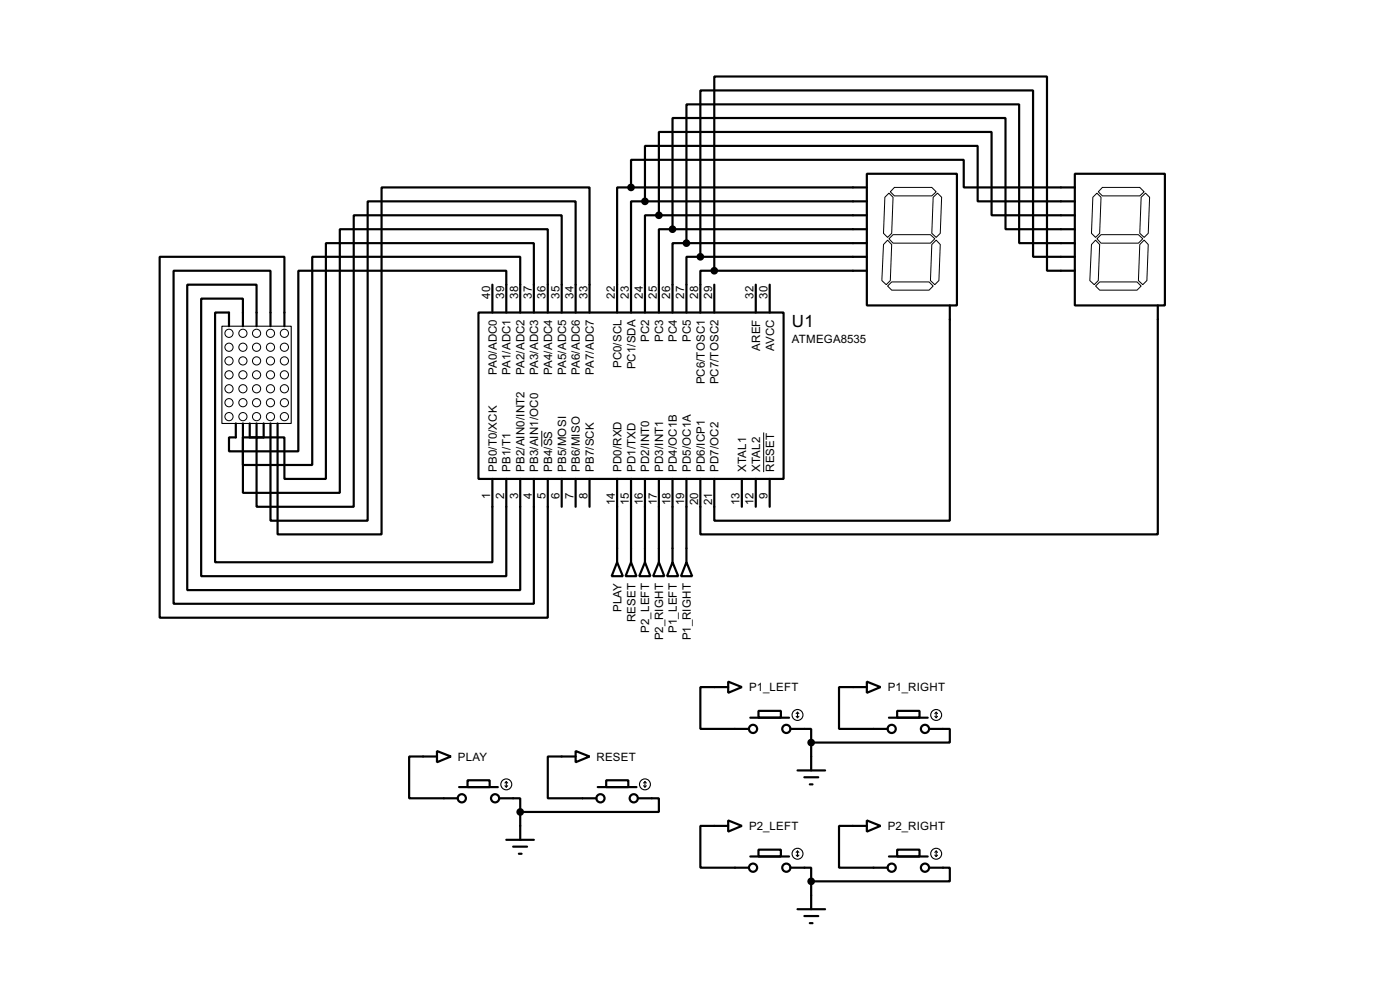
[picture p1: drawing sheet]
<svg xmlns="http://www.w3.org/2000/svg" width="256mm" height="180mm" viewBox="0 0 256 180" stroke-linecap="round" stroke-linejoin="round" font-family="sans-serif">
<g fill="none" stroke="#000" stroke-width=".4">
<path d="M115.6 34.3h-2.5v22.9M115.6 34.3v-5h61v5h20.3M115.6 34.3h43.2M118.2 36.9h-2.6v20.3M118.2 36.9v-10.2h60.9v10.2h17.8M118.2 36.9h40.6M120.7 39.4h-2.5v17.8M120.7 39.4v-15.2h61v15.2h15.2M120.7 39.4h38.1M158.8 31.8h16.5v24.1h-16.5zM196.9 31.8h16.5v24.1h-16.5zM42 59.7v-2.5h-2.6v45.7h50.8v-15.2"/>
<path d="M44.5 59.7v-5h-7.6v50.8h55.9v-17.8M47 59.7v-7.6h-12.7v55.9h61v-20.3M49.6 59.7v-10.1h-17.8v60.9h66v-22.8M52.1 59.7v-12.7h-22.8v66.1h71.1v-25.4M87.7 57.2h55.9v30.5h-55.9zM90.2 52.1v5.1M92.8 57.2v-7.6h-38.1v33h-12.7v-2.5h1.2v-2.6M95.3 57.2v-10.2h-38.1v38.1h-12.7v-7.6M97.8 57.2v-12.7h-38.1v43.2h-7.6v-7.6h-6.3v-2.6M100.4 57.2v-15.2h-38.1v48.2h-17.8v-10.1h2.5v-2.6M102.9 57.2v-17.8h-38.1v53.4h-17.8v-12.7h1.3v-2.6M105.5 57.2v-20.3h-38.1v58.4h-17.8v-17.8"/>
<path d="M108 57.2v-22.9h-38.1v63.5h-19v-20.3M123.2 42h-2.5v15.2M123.2 42v-20.4h61v20.4h12.7M123.2 42h35.6M125.8 44.5h-2.6v12.7M125.8 44.5v-25.4h60.9v25.4h10.2M125.8 44.5h33M128.3 47h-2.5v10.2M128.3 47v-30.4h61v30.4h7.6M128.3 47h30.5M130.9 49.6h-2.6v7.6M130.9 49.6v-35.6h60.9v35.6h5.1"/>
<path d="M130.9 49.6h27.9M130.9 52.1v5.1M138.5 52.1v5.1M141 52.1v5.1M174 55.9v39.4h-43.1v-7.6M212.1 55.9v41.9h-83.8v-10.1M102.9 87.7v5.1M105.5 87.7v5.1M108 87.7v5.1M113.1 87.7v15.2M115.6 87.7v15.2M118.2 87.7v15.2"/>
<path d="M120.7 87.7v15.2M123.2 87.7v15.2M125.8 87.7v15.2M135.9 87.7v5.1M138.5 87.7v5.1M141 87.7v5.1M113.1 102.9l1 2.6h-2zM115.6 102.9l1 2.6h-2zM118.2 102.9l1 2.6h-2.1zM120.7 102.9l1 2.6h-2zM123.2 102.9l1.1 2.6h-2.1zM125.8 102.9l1 2.6h-2z"/>
<path d="M80.1 137.5l2.5 1-2.5 1zM80.1 138.5h-5.1v7.6h8.9M105.5 137.5l2.5 1-2.5 1zM105.5 138.5h-5.1v7.6h8.9M133.4 124.8l2.5 1-2.5 1zM133.4 125.8h-5.1v7.6h8.9M137.5 131.4h7.1M139 130.1h4.1v1.3h-4.1zM144.8 133.4h3.8v2.5M148.6 135.9v5.1M158.8 124.8l2.5 1-2.5 1zM158.8 125.8h-5.1v7.6h8.9"/>
<path d="M162.9 131.4h7.1M164.4 130.1h4.1v1.3h-4.1zM170.2 133.4h3.8v2.5h-25.4M84.1 144.1h7.1M85.7 142.8h4v1.3h-4zM91.5 146.1h3.8v2.5M92.8 153.7h5M94 155h2.6M95.1 156.3h.5M95.3 148.6v5.1M109.5 144.1h7.1M111.1 142.8h4v1.3h-4z"/>
<path d="M116.9 146.1h3.8v2.5h-25.4M133.4 150.2l2.5 1-2.5 1zM133.4 151.2h-5.1v7.6h8.9M137.5 156.8h7.1M139 155.5h4.1v1.3h-4.1zM144.8 158.8h3.8v2.5M146.1 141h5.1M147.4 142.3h2.5M148.4 143.6h.5M158.8 150.2l2.5 1-2.5 1zM158.8 151.2h-5.1v7.6h8.9M162.9 156.8h7.1"/>
<path d="M164.4 155.5h4.1v1.3h-4.1zM170.2 158.8h3.8v2.5h-25.4M146.1 166.4h5.1M147.4 167.7h2.5M148.4 169h.5M148.6 161.3v5.1"/>
<circle cx="137.9" cy="133.4" r=".75"/>
<circle cx="144" cy="133.4" r=".75"/>
<circle cx="163.3" cy="133.4" r=".75"/>
<circle cx="169.4" cy="133.4" r=".75"/>
<circle cx="84.6" cy="146.1" r=".75"/>
<circle cx="90.7" cy="146.1" r=".75"/>
<circle cx="110" cy="146.1" r=".75"/>
<circle cx="116.1" cy="146.1" r=".75"/>
<circle cx="137.9" cy="158.8" r=".75"/>
<circle cx="144" cy="158.8" r=".75"/>
<circle cx="163.3" cy="158.8" r=".75"/>
<circle cx="169.4" cy="158.8" r=".75"/>
</g>
<g fill="none" stroke="#000" stroke-width=".18">
<path d="M162.1 36.1l.8-.7 .7 .7-.2 6.6-.8 .8-.7-.8zM163.9 34.3h6.8l.8 .8-.8 .8h-6.8l-.8-.8zM171 36.1l.8-.7 .7 .7-.2 6.6-.8 .8-.8-.8zM200.2 36.1l.8-.7 .7 .7-.2 6.6-.8 .8-.7-.8zM202 34.3h6.8l.8 .8-.8 .8h-6.8l-.8-.8zM209.1 36.1l.8-.7 .7 .7-.2 6.6-.8 .8-.8-.8zM162.6 52.4l.8-.8h6.8l.8 .8-.8 .7h-6.8zM162.6 44l.8 .8-.3 6.6-.7 .7-.8-.7 .3-6.6zM162.9 43.7l.7-.7h6.9l.8 .7-.8 .8h-6.9zM170.7 44.8l.8-.8 .8 .8-.3 6.6-.7 .7-.8-.7zM200.7 44l.8 .8-.3 6.6-.7 .7-.8-.7 .3-6.6zM201.5 51.6h6.8l.8 .8-.8 .7h-6.8l-.8-.7z"/>
<path d="M201.7 43h6.9l.8 .7-.8 .8h-6.9l-.7-.8zM208.8 44.8l.8-.8 .8 .8-.3 6.6-.7 .7-.8-.7zM99.3 78.9v2.9M139.9 79.1v7.3"/>
<circle cx="41.9" cy="76.3" r=".75"/>
<circle cx="41.9" cy="61" r=".75"/>
<circle cx="41.9" cy="73.7" r=".75"/>
<circle cx="41.9" cy="63.6" r=".75"/>
<circle cx="41.9" cy="66.1" r=".75"/>
<circle cx="41.9" cy="68.6" r=".75"/>
<circle cx="41.9" cy="71.2" r=".75"/>
<circle cx="44.5" cy="61" r=".75"/>
<circle cx="44.5" cy="68.6" r=".75"/>
<circle cx="44.5" cy="73.7" r=".75"/>
<circle cx="44.5" cy="63.6" r=".75"/>
<circle cx="44.5" cy="66.1" r=".75"/>
<circle cx="44.5" cy="71.2" r=".75"/>
<circle cx="44.5" cy="76.3" r=".75"/>
<circle cx="47" cy="68.6" r=".75"/>
<circle cx="47" cy="73.7" r=".75"/>
<circle cx="47" cy="66.1" r=".75"/>
<circle cx="47" cy="76.3" r=".75"/>
<circle cx="47" cy="61" r=".75"/>
<circle cx="47" cy="63.6" r=".75"/>
<circle cx="47" cy="71.2" r=".75"/>
<circle cx="49.5" cy="73.7" r=".75"/>
<circle cx="49.5" cy="76.3" r=".75"/>
<circle cx="49.5" cy="66.1" r=".75"/>
<circle cx="49.5" cy="68.6" r=".75"/>
<circle cx="49.5" cy="61" r=".75"/>
<circle cx="49.5" cy="71.2" r=".75"/>
<circle cx="49.5" cy="63.6" r=".75"/>
<circle cx="52.1" cy="76.3" r=".75"/>
<circle cx="52.1" cy="68.6" r=".75"/>
<circle cx="52.1" cy="61" r=".75"/>
<circle cx="52.1" cy="66.1" r=".75"/>
<circle cx="52.1" cy="71.2" r=".75"/>
<circle cx="52.1" cy="63.6" r=".75"/>
<circle cx="52.1" cy="73.7" r=".75"/>
</g>
<g fill="none" stroke="#000" stroke-width=".2">
<path d="M40.7 59.7h12.7v17.8h-12.7zM145.9 131.1l.2 .3M146.1 130.4v1M146.1 130.4l-.2 .2M146.1 130.4l.3 .2M146.4 131.1l-.3 .3M171.3 131.1l.2 .3M171.5 130.4v1M171.5 130.4l-.2 .2M171.5 130.4l.3 .2M171.8 131.1l-.3 .3M92.5 143.8l.3 .3"/>
<path d="M92.8 143.1v1M92.8 143.1l-.3 .2M92.8 143.1l.2 .2M93 143.8l-.2 .3M117.9 143.8l.3 .3M118.2 143.1v1M118.2 143.1l-.3 .2M118.2 143.1l.2 .2M118.4 143.8l-.2 .3M145.9 156.5l.2 .3M146.1 155.8v1M146.1 155.8l-.2 .2"/>
<path d="M146.1 155.8l.3 .2M146.4 156.5l-.3 .3M171.3 156.5l.2 .3M171.5 155.8v1M171.5 155.8l-.2 .2M171.5 155.8l.3 .2M171.8 156.5l-.3 .3"/>
<circle cx="146.1" cy="130.9" r="1"/>
<circle cx="171.5" cy="130.9" r="1"/>
<circle cx="92.7" cy="143.6" r="1"/>
<circle cx="118.1" cy="143.6" r="1"/>
<circle cx="146.1" cy="156.3" r="1"/>
<circle cx="171.5" cy="156.3" r="1"/>
</g>
<g fill="#000" stroke="#000" stroke-width=".4">
<circle cx="115.6" cy="34.3" r=".5"/>
<circle cx="118.1" cy="36.9" r=".5"/>
<circle cx="120.7" cy="39.4" r=".5"/>
<circle cx="123.2" cy="42" r=".5"/>
<circle cx="125.7" cy="44.5" r=".5"/>
<circle cx="128.3" cy="47" r=".5"/>
<circle cx="130.8" cy="49.6" r=".5"/>
<circle cx="148.6" cy="135.9" r=".5"/>
<circle cx="95.3" cy="148.6" r=".5"/>
<circle cx="148.6" cy="161.3" r=".5"/>
</g>
<text font-size="3.5" x="145.1" y="59.9">U1</text>
<g font-size="2.4">
<text x="89.8" y="54.7" transform="rotate(-90 89.8 54.7)">40</text>
<text x="92.4" y="54.7" transform="rotate(-90 92.4 54.7)">39</text>
<text x="94.9" y="54.7" transform="rotate(-90 94.9 54.7)">38</text>
<text x="97.4" y="54.7" transform="rotate(-90 97.4 54.7)">37</text>
<text x="100" y="54.7" transform="rotate(-90 100 54.7)">36</text>
<text x="102.5" y="54.7" transform="rotate(-90 102.5 54.7)">35</text>
<text x="105.1" y="54.7" transform="rotate(-90 105.1 54.7)">34</text>
<text x="107.6" y="54.7" transform="rotate(-90 107.6 54.7)">33</text>
<text x="112.7" y="54.7" transform="rotate(-90 112.7 54.7)">22</text>
<text x="115.2" y="54.7" transform="rotate(-90 115.2 54.7)">23</text>
<text x="117.8" y="54.7" transform="rotate(-90 117.8 54.7)">24</text>
<text x="120.3" y="54.7" transform="rotate(-90 120.3 54.7)">25</text>
<text x="122.8" y="54.7" transform="rotate(-90 122.8 54.7)">26</text>
<text x="125.4" y="54.7" transform="rotate(-90 125.4 54.7)">27</text>
<text x="127.9" y="54.7" transform="rotate(-90 127.9 54.7)">28</text>
<text x="130.5" y="54.7" transform="rotate(-90 130.5 54.7)">29</text>
<text x="138.1" y="54.7" transform="rotate(-90 138.1 54.7)">32</text>
<text x="140.6" y="54.7" transform="rotate(-90 140.6 54.7)">30</text>
<text x="118.9" y="62.6" transform="rotate(-90 118.9 62.6)">PC2</text>
<text x="121.5" y="62.6" transform="rotate(-90 121.5 62.6)">PC3</text>
<text x="124" y="62.6" transform="rotate(-90 124 62.6)">PC4</text>
<text x="126.6" y="62.6" transform="rotate(-90 126.6 62.6)">PC5</text>
<text x="139.3" y="64.2" transform="rotate(-90 139.3 64.2)">AREF</text>
<text x="141.8" y="64.3" transform="rotate(-90 141.8 64.3)">AVCC</text>
<text x="145" y="62.8">ATMEGA8535</text>
<text x="91" y="68.6" transform="rotate(-90 91 68.6)">PA0/ADC0</text>
<text x="93.6" y="68.6" transform="rotate(-90 93.6 68.6)">PA1/ADC1</text>
<text x="96.1" y="68.6" transform="rotate(-90 96.1 68.6)">PA2/ADC2</text>
<text x="98.6" y="68.6" transform="rotate(-90 98.6 68.6)">PA3/ADC3</text>
<text x="101.2" y="68.6" transform="rotate(-90 101.2 68.6)">PA4/ADC4</text>
<text x="103.7" y="68.6" transform="rotate(-90 103.7 68.6)">PA5/ADC5</text>
<text x="106.3" y="68.6" transform="rotate(-90 106.3 68.6)">PA6/ADC6</text>
<text x="108.8" y="68.6" transform="rotate(-90 108.8 68.6)">PA7/ADC7</text>
<text x="113.9" y="67.4" transform="rotate(-90 113.9 67.4)">PC0/SCL</text>
<text x="116.4" y="67.6" transform="rotate(-90 116.4 67.6)">PC1/SDA</text>
<text x="129.1" y="70.4" transform="rotate(-90 129.1 70.4)">PC6/TOSC1</text>
<text x="131.7" y="70.4" transform="rotate(-90 131.7 70.4)">PC7/TOSC2</text>
<text x="91" y="86.4" transform="rotate(-90 91 86.4)">PB0/T0/XCK</text>
<text x="93.6" y="86.4" transform="rotate(-90 93.6 86.4)">PB1/T1</text>
<text x="96.1" y="86.4" transform="rotate(-90 96.1 86.4)">PB2/AIN0/INT2</text>
<text x="98.6" y="86.4" transform="rotate(-90 98.6 86.4)">PB3/AIN1/OC0</text>
<text x="101.2" y="86.4" transform="rotate(-90 101.2 86.4)">PB4/SS</text>
<text x="103.7" y="86.4" transform="rotate(-90 103.7 86.4)">PB5/MOSI</text>
<text x="106.3" y="86.4" transform="rotate(-90 106.3 86.4)">PB6/MISO</text>
<text x="108.8" y="86.4" transform="rotate(-90 108.8 86.4)">PB7/SCK</text>
<text x="113.9" y="86.4" transform="rotate(-90 113.9 86.4)">PD0/RXD</text>
<text x="116.4" y="86.4" transform="rotate(-90 116.4 86.4)">PD1/TXD</text>
<text x="119" y="86.4" transform="rotate(-90 119 86.4)">PD2/INT0</text>
<text x="121.5" y="86.4" transform="rotate(-90 121.5 86.4)">PD3/INT1</text>
<text x="124" y="86.4" transform="rotate(-90 124 86.4)">PD4/OC1B</text>
<text x="126.6" y="86.4" transform="rotate(-90 126.6 86.4)">PD5/OC1A</text>
<text x="129.1" y="86.4" transform="rotate(-90 129.1 86.4)">PD6/ICP1</text>
<text x="131.6" y="86.4" transform="rotate(-90 131.6 86.4)">PD7/OC2</text>
<text x="136.7" y="86.4" transform="rotate(-90 136.7 86.4)">XTAL1</text>
<text x="139.3" y="86.4" transform="rotate(-90 139.3 86.4)">XTAL2</text>
<text x="141.8" y="86.4" transform="rotate(-90 141.8 86.4)">RESET</text>
<text x="89.8" y="91.4" transform="rotate(-90 89.8 91.4)">1</text>
<text x="92.4" y="91.4" transform="rotate(-90 92.4 91.4)">2</text>
<text x="94.9" y="91.4" transform="rotate(-90 94.9 91.4)">3</text>
<text x="97.4" y="91.3" transform="rotate(-90 97.4 91.3)">4</text>
<text x="100" y="91.4" transform="rotate(-90 100 91.4)">5</text>
<text x="102.5" y="91.4" transform="rotate(-90 102.5 91.4)">6</text>
<text x="105.1" y="91.4" transform="rotate(-90 105.1 91.4)">7</text>
<text x="107.6" y="91.3" transform="rotate(-90 107.6 91.3)">8</text>
<text x="112.7" y="92.5" transform="rotate(-90 112.7 92.5)">14</text>
<text x="115.2" y="92.5" transform="rotate(-90 115.2 92.5)">15</text>
<text x="117.8" y="92.5" transform="rotate(-90 117.8 92.5)">16</text>
<text x="120.3" y="92.5" transform="rotate(-90 120.3 92.5)">17</text>
<text x="122.8" y="92.5" transform="rotate(-90 122.8 92.5)">18</text>
<text x="125.4" y="92.5" transform="rotate(-90 125.4 92.5)">19</text>
<text x="127.9" y="92.5" transform="rotate(-90 127.9 92.5)">20</text>
<text x="130.5" y="92.5" transform="rotate(-90 130.5 92.5)">21</text>
<text x="135.5" y="92.5" transform="rotate(-90 135.5 92.5)">13</text>
<text x="138.1" y="92.5" transform="rotate(-90 138.1 92.5)">12</text>
<text x="140.6" y="91.4" transform="rotate(-90 140.6 91.4)">9</text>
<text x="113.9" y="112.1" transform="rotate(-90 113.9 112.1)">PLAY</text>
<text x="116.4" y="113.9" transform="rotate(-90 116.4 113.9)">RESET</text>
<text x="119" y="115.8" transform="rotate(-90 119 115.8)">P2_LEFT</text>
<text x="121.5" y="117.2" transform="rotate(-90 121.5 117.2)">P2_RIGHT</text>
<text x="124" y="115.8" transform="rotate(-90 124 115.8)">P1_LEFT</text>
<text x="126.6" y="117.2" transform="rotate(-90 126.6 117.2)">P1_RIGHT</text>
<text x="137.2" y="126.6">P1_LEFT</text>
<text x="162.6" y="126.6">P1_RIGHT</text>
<text x="83.9" y="139.3">PLAY</text>
<text x="109.3" y="139.3">RESET</text>
<text x="137.2" y="152">P2_LEFT</text>
<text x="162.6" y="152">P2_RIGHT</text>
</g>
</svg>
